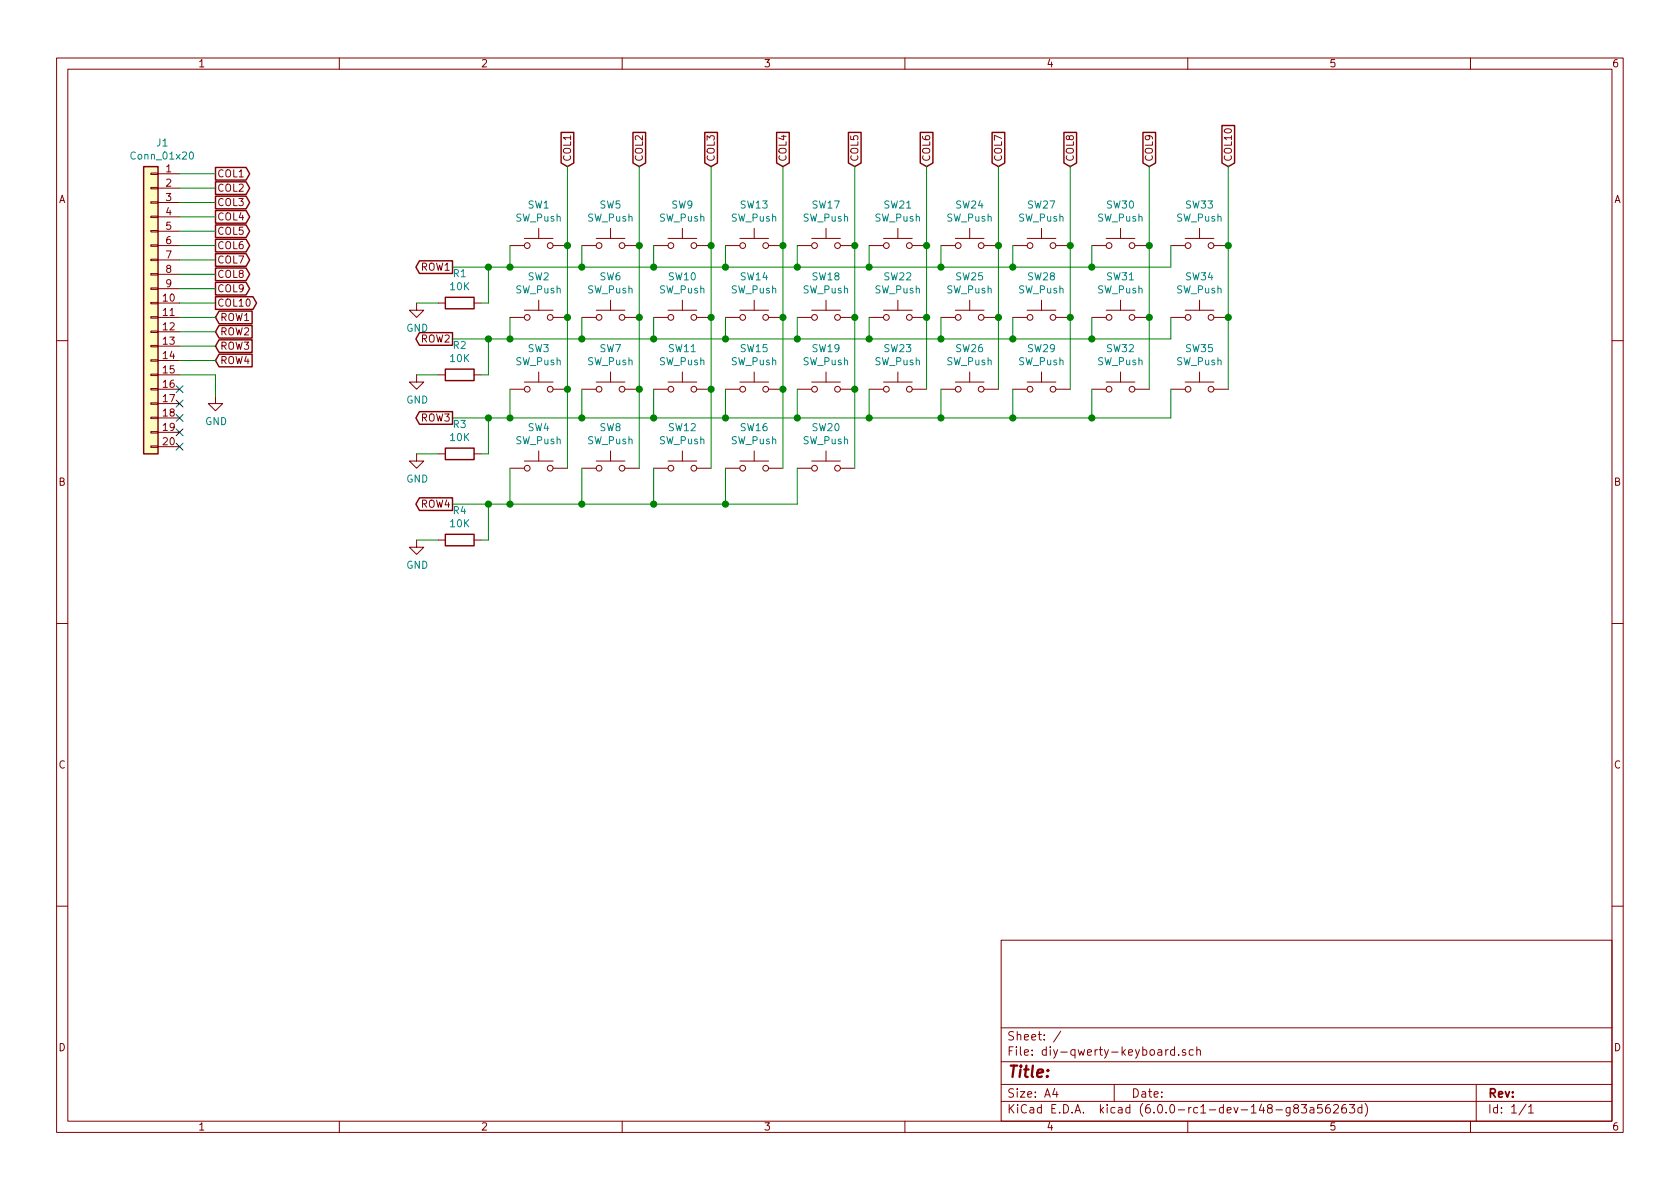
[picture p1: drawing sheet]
EESchema Schematic File Version 4
LIBS:blackberry-q10-keyboard-no-connector-cache
EELAYER 26 0
EELAYER END
$Descr A4 11693 8268
encoding utf-8
Sheet 1 1
Title ""
Date ""
Rev ""
Comp ""
Comment1 ""
Comment2 ""
Comment3 ""
Comment4 ""
$EndDescr
$Comp
L Switch:SW_Push SW1
U 1 1
P 3750 1700
F 0 "SW1" H 3750 1985 50  0000 C CNN
F 1 "SW_Push" H 3750 1894 50  0000 C CNN
F 2 "My_Library:Button_SMD_5mm_4pins" H 3750 1900 50  0001 C CNN
F 3 "" H 3750 1900 50  0001 C CNN
	1    3750 1700
	1    0    0    -1  
$EndComp
$Comp
L Switch:SW_Push SW5
U 1 1
P 4250 1700
F 0 "SW5" H 4250 1985 50  0000 C CNN
F 1 "SW_Push" H 4250 1894 50  0000 C CNN
F 2 "My_Library:Button_SMD_5mm_4pins" H 4250 1900 50  0001 C CNN
F 3 "" H 4250 1900 50  0001 C CNN
	1    4250 1700
	1    0    0    -1  
$EndComp
$Comp
L Switch:SW_Push SW9
U 1 1
P 4750 1700
F 0 "SW9" H 4750 1985 50  0000 C CNN
F 1 "SW_Push" H 4750 1894 50  0000 C CNN
F 2 "My_Library:Button_SMD_5mm_4pins" H 4750 1900 50  0001 C CNN
F 3 "" H 4750 1900 50  0001 C CNN
	1    4750 1700
	1    0    0    -1  
$EndComp
$Comp
L Switch:SW_Push SW13
U 1 1
P 5250 1700
F 0 "SW13" H 5250 1985 50  0000 C CNN
F 1 "SW_Push" H 5250 1894 50  0000 C CNN
F 2 "My_Library:Button_SMD_5mm_4pins" H 5250 1900 50  0001 C CNN
F 3 "" H 5250 1900 50  0001 C CNN
	1    5250 1700
	1    0    0    -1  
$EndComp
$Comp
L Switch:SW_Push SW17
U 1 1
P 5750 1700
F 0 "SW17" H 5750 1985 50  0000 C CNN
F 1 "SW_Push" H 5750 1894 50  0000 C CNN
F 2 "My_Library:Button_SMD_5mm_4pins" H 5750 1900 50  0001 C CNN
F 3 "" H 5750 1900 50  0001 C CNN
	1    5750 1700
	1    0    0    -1  
$EndComp
$Comp
L Switch:SW_Push SW21
U 1 1
P 6250 1700
F 0 "SW21" H 6250 1985 50  0000 C CNN
F 1 "SW_Push" H 6250 1894 50  0000 C CNN
F 2 "My_Library:Button_SMD_5mm_4pins" H 6250 1900 50  0001 C CNN
F 3 "" H 6250 1900 50  0001 C CNN
	1    6250 1700
	1    0    0    -1  
$EndComp
$Comp
L Switch:SW_Push SW24
U 1 1
P 6750 1700
F 0 "SW24" H 6750 1985 50  0000 C CNN
F 1 "SW_Push" H 6750 1894 50  0000 C CNN
F 2 "My_Library:Button_SMD_5mm_4pins" H 6750 1900 50  0001 C CNN
F 3 "" H 6750 1900 50  0001 C CNN
	1    6750 1700
	1    0    0    -1  
$EndComp
$Comp
L Switch:SW_Push SW27
U 1 1
P 7250 1700
F 0 "SW27" H 7250 1985 50  0000 C CNN
F 1 "SW_Push" H 7250 1894 50  0000 C CNN
F 2 "My_Library:Button_SMD_5mm_4pins" H 7250 1900 50  0001 C CNN
F 3 "" H 7250 1900 50  0001 C CNN
	1    7250 1700
	1    0    0    -1  
$EndComp
$Comp
L Switch:SW_Push SW30
U 1 1
P 7800 1700
F 0 "SW30" H 7800 1985 50  0000 C CNN
F 1 "SW_Push" H 7800 1894 50  0000 C CNN
F 2 "My_Library:Button_SMD_5mm_4pins" H 7800 1900 50  0001 C CNN
F 3 "" H 7800 1900 50  0001 C CNN
	1    7800 1700
	1    0    0    -1  
$EndComp
$Comp
L Switch:SW_Push SW33
U 1 1
P 8350 1700
F 0 "SW33" H 8350 1985 50  0000 C CNN
F 1 "SW_Push" H 8350 1894 50  0000 C CNN
F 2 "My_Library:Button_SMD_5mm_4pins" H 8350 1900 50  0001 C CNN
F 3 "" H 8350 1900 50  0001 C CNN
	1    8350 1700
	1    0    0    -1  
$EndComp
$Comp
L Switch:SW_Push SW2
U 1 1
P 3750 2200
F 0 "SW2" H 3750 2485 50  0000 C CNN
F 1 "SW_Push" H 3750 2394 50  0000 C CNN
F 2 "My_Library:Button_SMD_5mm_4pins" H 3750 2400 50  0001 C CNN
F 3 "" H 3750 2400 50  0001 C CNN
	1    3750 2200
	1    0    0    -1  
$EndComp
$Comp
L Switch:SW_Push SW6
U 1 1
P 4250 2200
F 0 "SW6" H 4250 2485 50  0000 C CNN
F 1 "SW_Push" H 4250 2394 50  0000 C CNN
F 2 "My_Library:Button_SMD_5mm_4pins" H 4250 2400 50  0001 C CNN
F 3 "" H 4250 2400 50  0001 C CNN
	1    4250 2200
	1    0    0    -1  
$EndComp
$Comp
L Switch:SW_Push SW10
U 1 1
P 4750 2200
F 0 "SW10" H 4750 2485 50  0000 C CNN
F 1 "SW_Push" H 4750 2394 50  0000 C CNN
F 2 "My_Library:Button_SMD_5mm_4pins" H 4750 2400 50  0001 C CNN
F 3 "" H 4750 2400 50  0001 C CNN
	1    4750 2200
	1    0    0    -1  
$EndComp
$Comp
L Switch:SW_Push SW14
U 1 1
P 5250 2200
F 0 "SW14" H 5250 2485 50  0000 C CNN
F 1 "SW_Push" H 5250 2394 50  0000 C CNN
F 2 "My_Library:Button_SMD_5mm_4pins" H 5250 2400 50  0001 C CNN
F 3 "" H 5250 2400 50  0001 C CNN
	1    5250 2200
	1    0    0    -1  
$EndComp
$Comp
L Switch:SW_Push SW18
U 1 1
P 5750 2200
F 0 "SW18" H 5750 2485 50  0000 C CNN
F 1 "SW_Push" H 5750 2394 50  0000 C CNN
F 2 "My_Library:Button_SMD_5mm_4pins" H 5750 2400 50  0001 C CNN
F 3 "" H 5750 2400 50  0001 C CNN
	1    5750 2200
	1    0    0    -1  
$EndComp
$Comp
L Switch:SW_Push SW22
U 1 1
P 6250 2200
F 0 "SW22" H 6250 2485 50  0000 C CNN
F 1 "SW_Push" H 6250 2394 50  0000 C CNN
F 2 "My_Library:Button_SMD_5mm_4pins" H 6250 2400 50  0001 C CNN
F 3 "" H 6250 2400 50  0001 C CNN
	1    6250 2200
	1    0    0    -1  
$EndComp
$Comp
L Switch:SW_Push SW25
U 1 1
P 6750 2200
F 0 "SW25" H 6750 2485 50  0000 C CNN
F 1 "SW_Push" H 6750 2394 50  0000 C CNN
F 2 "My_Library:Button_SMD_5mm_4pins" H 6750 2400 50  0001 C CNN
F 3 "" H 6750 2400 50  0001 C CNN
	1    6750 2200
	1    0    0    -1  
$EndComp
$Comp
L Switch:SW_Push SW28
U 1 1
P 7250 2200
F 0 "SW28" H 7250 2485 50  0000 C CNN
F 1 "SW_Push" H 7250 2394 50  0000 C CNN
F 2 "My_Library:Button_SMD_5mm_4pins" H 7250 2400 50  0001 C CNN
F 3 "" H 7250 2400 50  0001 C CNN
	1    7250 2200
	1    0    0    -1  
$EndComp
$Comp
L Switch:SW_Push SW31
U 1 1
P 7800 2200
F 0 "SW31" H 7800 2485 50  0000 C CNN
F 1 "SW_Push" H 7800 2394 50  0000 C CNN
F 2 "My_Library:Button_SMD_5mm_4pins" H 7800 2400 50  0001 C CNN
F 3 "" H 7800 2400 50  0001 C CNN
	1    7800 2200
	1    0    0    -1  
$EndComp
$Comp
L Switch:SW_Push SW34
U 1 1
P 8350 2200
F 0 "SW34" H 8350 2485 50  0000 C CNN
F 1 "SW_Push" H 8350 2394 50  0000 C CNN
F 2 "My_Library:Button_SMD_5mm_4pins" H 8350 2400 50  0001 C CNN
F 3 "" H 8350 2400 50  0001 C CNN
	1    8350 2200
	1    0    0    -1  
$EndComp
$Comp
L Switch:SW_Push SW3
U 1 1
P 3750 2700
F 0 "SW3" H 3750 2985 50  0000 C CNN
F 1 "SW_Push" H 3750 2894 50  0000 C CNN
F 2 "My_Library:Button_SMD_5mm_4pins" H 3750 2900 50  0001 C CNN
F 3 "" H 3750 2900 50  0001 C CNN
	1    3750 2700
	1    0    0    -1  
$EndComp
$Comp
L Switch:SW_Push SW7
U 1 1
P 4250 2700
F 0 "SW7" H 4250 2985 50  0000 C CNN
F 1 "SW_Push" H 4250 2894 50  0000 C CNN
F 2 "My_Library:Button_SMD_5mm_4pins" H 4250 2900 50  0001 C CNN
F 3 "" H 4250 2900 50  0001 C CNN
	1    4250 2700
	1    0    0    -1  
$EndComp
$Comp
L Switch:SW_Push SW11
U 1 1
P 4750 2700
F 0 "SW11" H 4750 2985 50  0000 C CNN
F 1 "SW_Push" H 4750 2894 50  0000 C CNN
F 2 "My_Library:Button_SMD_5mm_4pins" H 4750 2900 50  0001 C CNN
F 3 "" H 4750 2900 50  0001 C CNN
	1    4750 2700
	1    0    0    -1  
$EndComp
$Comp
L Switch:SW_Push SW15
U 1 1
P 5250 2700
F 0 "SW15" H 5250 2985 50  0000 C CNN
F 1 "SW_Push" H 5250 2894 50  0000 C CNN
F 2 "My_Library:Button_SMD_5mm_4pins" H 5250 2900 50  0001 C CNN
F 3 "" H 5250 2900 50  0001 C CNN
	1    5250 2700
	1    0    0    -1  
$EndComp
$Comp
L Switch:SW_Push SW19
U 1 1
P 5750 2700
F 0 "SW19" H 5750 2985 50  0000 C CNN
F 1 "SW_Push" H 5750 2894 50  0000 C CNN
F 2 "My_Library:Button_SMD_5mm_4pins" H 5750 2900 50  0001 C CNN
F 3 "" H 5750 2900 50  0001 C CNN
	1    5750 2700
	1    0    0    -1  
$EndComp
$Comp
L Switch:SW_Push SW23
U 1 1
P 6250 2700
F 0 "SW23" H 6250 2985 50  0000 C CNN
F 1 "SW_Push" H 6250 2894 50  0000 C CNN
F 2 "My_Library:Button_SMD_5mm_4pins" H 6250 2900 50  0001 C CNN
F 3 "" H 6250 2900 50  0001 C CNN
	1    6250 2700
	1    0    0    -1  
$EndComp
$Comp
L Switch:SW_Push SW26
U 1 1
P 6750 2700
F 0 "SW26" H 6750 2985 50  0000 C CNN
F 1 "SW_Push" H 6750 2894 50  0000 C CNN
F 2 "My_Library:Button_SMD_5mm_4pins" H 6750 2900 50  0001 C CNN
F 3 "" H 6750 2900 50  0001 C CNN
	1    6750 2700
	1    0    0    -1  
$EndComp
$Comp
L Switch:SW_Push SW29
U 1 1
P 7250 2700
F 0 "SW29" H 7250 2985 50  0000 C CNN
F 1 "SW_Push" H 7250 2894 50  0000 C CNN
F 2 "My_Library:Button_SMD_5mm_4pins" H 7250 2900 50  0001 C CNN
F 3 "" H 7250 2900 50  0001 C CNN
	1    7250 2700
	1    0    0    -1  
$EndComp
$Comp
L Switch:SW_Push SW32
U 1 1
P 7800 2700
F 0 "SW32" H 7800 2985 50  0000 C CNN
F 1 "SW_Push" H 7800 2894 50  0000 C CNN
F 2 "My_Library:Button_SMD_5mm_4pins" H 7800 2900 50  0001 C CNN
F 3 "" H 7800 2900 50  0001 C CNN
	1    7800 2700
	1    0    0    -1  
$EndComp
$Comp
L Switch:SW_Push SW35
U 1 1
P 8350 2700
F 0 "SW35" H 8350 2985 50  0000 C CNN
F 1 "SW_Push" H 8350 2894 50  0000 C CNN
F 2 "My_Library:Button_SMD_5mm_4pins" H 8350 2900 50  0001 C CNN
F 3 "" H 8350 2900 50  0001 C CNN
	1    8350 2700
	1    0    0    -1  
$EndComp
$Comp
L Switch:SW_Push SW4
U 1 1
P 3750 3250
F 0 "SW4" H 3750 3535 50  0000 C CNN
F 1 "SW_Push" H 3750 3444 50  0000 C CNN
F 2 "My_Library:Button_SMD_5mm_4pins" H 3750 3450 50  0001 C CNN
F 3 "" H 3750 3450 50  0001 C CNN
	1    3750 3250
	1    0    0    -1  
$EndComp
$Comp
L Switch:SW_Push SW8
U 1 1
P 4250 3250
F 0 "SW8" H 4250 3535 50  0000 C CNN
F 1 "SW_Push" H 4250 3444 50  0000 C CNN
F 2 "My_Library:Button_SMD_5mm_4pins" H 4250 3450 50  0001 C CNN
F 3 "" H 4250 3450 50  0001 C CNN
	1    4250 3250
	1    0    0    -1  
$EndComp
$Comp
L Switch:SW_Push SW12
U 1 1
P 4750 3250
F 0 "SW12" H 4750 3535 50  0000 C CNN
F 1 "SW_Push" H 4750 3444 50  0000 C CNN
F 2 "My_Library:Button_SMD_5mm_4pins" H 4750 3450 50  0001 C CNN
F 3 "" H 4750 3450 50  0001 C CNN
	1    4750 3250
	1    0    0    -1  
$EndComp
$Comp
L Switch:SW_Push SW16
U 1 1
P 5250 3250
F 0 "SW16" H 5250 3535 50  0000 C CNN
F 1 "SW_Push" H 5250 3444 50  0000 C CNN
F 2 "My_Library:Button_SMD_5mm_4pins" H 5250 3450 50  0001 C CNN
F 3 "" H 5250 3450 50  0001 C CNN
	1    5250 3250
	1    0    0    -1  
$EndComp
$Comp
L Switch:SW_Push SW20
U 1 1
P 5750 3250
F 0 "SW20" H 5750 3535 50  0000 C CNN
F 1 "SW_Push" H 5750 3444 50  0000 C CNN
F 2 "My_Library:Button_SMD_5mm_4pins" H 5750 3450 50  0001 C CNN
F 3 "" H 5750 3450 50  0001 C CNN
	1    5750 3250
	1    0    0    -1  
$EndComp
Wire Wire Line
	8150 1850 8150 1700
Wire Wire Line
	8150 2350 8150 2200
Wire Wire Line
	8150 2900 8150 2700
Wire Wire Line
	5550 3500 5550 3250
Wire Wire Line
	3950 3250 3950 2700
Wire Wire Line
	3950 2200 3950 2700
Connection ~ 3950 2700
Wire Wire Line
	3950 2200 3950 1700
Connection ~ 3950 2200
Wire Wire Line
	7600 1850 7600 1700
Connection ~ 7600 1850
Wire Wire Line
	7600 1850 8150 1850
Wire Wire Line
	7050 1700 7050 1850
Connection ~ 7050 1850
Wire Wire Line
	7050 1850 7600 1850
Wire Wire Line
	6550 1850 6550 1700
Connection ~ 6550 1850
Wire Wire Line
	6550 1850 7050 1850
Wire Wire Line
	6050 1700 6050 1850
Connection ~ 6050 1850
Wire Wire Line
	6050 1850 6550 1850
Wire Wire Line
	5550 1850 5550 1700
Connection ~ 5550 1850
Wire Wire Line
	5550 1850 6050 1850
Wire Wire Line
	5050 1700 5050 1850
Connection ~ 5050 1850
Wire Wire Line
	5050 1850 5550 1850
Wire Wire Line
	4550 1850 4550 1700
Connection ~ 4550 1850
Wire Wire Line
	4550 1850 5050 1850
Wire Wire Line
	4050 1700 4050 1850
Connection ~ 4050 1850
Wire Wire Line
	4050 1850 4550 1850
Wire Wire Line
	3550 1850 3550 1700
Connection ~ 3550 1850
Wire Wire Line
	3550 1850 4050 1850
Wire Wire Line
	7600 2200 7600 2350
Connection ~ 7600 2350
Wire Wire Line
	7600 2350 8150 2350
Wire Wire Line
	7050 2350 7050 2200
Connection ~ 7050 2350
Wire Wire Line
	7050 2350 7600 2350
Wire Wire Line
	6550 2200 6550 2350
Connection ~ 6550 2350
Wire Wire Line
	6550 2350 7050 2350
Wire Wire Line
	6050 2350 6050 2200
Connection ~ 6050 2350
Wire Wire Line
	6050 2350 6550 2350
Wire Wire Line
	5550 2200 5550 2350
Connection ~ 5550 2350
Wire Wire Line
	5550 2350 6050 2350
Wire Wire Line
	5050 2350 5050 2200
Connection ~ 5050 2350
Wire Wire Line
	5050 2350 5550 2350
Wire Wire Line
	4550 2200 4550 2350
Connection ~ 4550 2350
Wire Wire Line
	4550 2350 5050 2350
Wire Wire Line
	4050 2350 4050 2200
Connection ~ 4050 2350
Wire Wire Line
	4050 2350 4550 2350
Wire Wire Line
	3550 2200 3550 2350
Connection ~ 3550 2350
Wire Wire Line
	3550 2350 4050 2350
Wire Wire Line
	3550 2700 3550 2900
Connection ~ 3550 2900
Wire Wire Line
	3550 2900 4050 2900
Wire Wire Line
	4050 2900 4050 2700
Connection ~ 4050 2900
Wire Wire Line
	4050 2900 4550 2900
Wire Wire Line
	4550 2700 4550 2900
Connection ~ 4550 2900
Wire Wire Line
	4550 2900 5050 2900
Wire Wire Line
	5050 2700 5050 2900
Connection ~ 5050 2900
Wire Wire Line
	5050 2900 5550 2900
Wire Wire Line
	5550 2700 5550 2900
Connection ~ 5550 2900
Wire Wire Line
	5550 2900 6050 2900
Wire Wire Line
	6050 2900 6050 2700
Connection ~ 6050 2900
Wire Wire Line
	6050 2900 6550 2900
Wire Wire Line
	6550 2700 6550 2900
Connection ~ 6550 2900
Wire Wire Line
	6550 2900 7050 2900
Wire Wire Line
	7050 2900 7050 2700
Connection ~ 7050 2900
Wire Wire Line
	7050 2900 7600 2900
Wire Wire Line
	7600 2700 7600 2900
Connection ~ 7600 2900
Wire Wire Line
	7600 2900 8150 2900
Wire Wire Line
	3550 3250 3550 3500
Connection ~ 3550 3500
Wire Wire Line
	3550 3500 4050 3500
Wire Wire Line
	4050 3500 4050 3250
Connection ~ 4050 3500
Wire Wire Line
	4050 3500 4550 3500
Wire Wire Line
	4550 3250 4550 3500
Connection ~ 4550 3500
Wire Wire Line
	4550 3500 5050 3500
Wire Wire Line
	5050 3500 5050 3250
Connection ~ 5050 3500
Wire Wire Line
	5050 3500 5550 3500
Wire Wire Line
	4450 3250 4450 2700
Wire Wire Line
	4450 2700 4450 2200
Connection ~ 4450 2700
Wire Wire Line
	4450 2200 4450 1700
Connection ~ 4450 2200
Wire Wire Line
	4950 3250 4950 2700
Wire Wire Line
	4950 2700 4950 2200
Connection ~ 4950 2700
Wire Wire Line
	4950 2200 4950 1700
Connection ~ 4950 2200
Wire Wire Line
	5450 3250 5450 2700
Wire Wire Line
	5450 2700 5450 2200
Connection ~ 5450 2700
Connection ~ 5450 2200
Wire Wire Line
	5950 3250 5950 2700
Wire Wire Line
	5950 2700 5950 2200
Connection ~ 5950 2700
Wire Wire Line
	5950 2200 5950 1700
Connection ~ 5950 2200
Wire Wire Line
	6450 2700 6450 2200
Wire Wire Line
	6450 2200 6450 1700
Connection ~ 6450 2200
Wire Wire Line
	6950 2700 6950 2200
Wire Wire Line
	6950 2200 6950 1700
Connection ~ 6950 2200
Wire Wire Line
	7450 2700 7450 2200
Wire Wire Line
	7450 2200 7450 1700
Connection ~ 7450 2200
Wire Wire Line
	8000 2700 8000 2200
Wire Wire Line
	8000 2200 8000 1700
Connection ~ 8000 2200
Wire Wire Line
	8550 2700 8550 2200
Wire Wire Line
	8550 2200 8550 1700
Connection ~ 8550 2200
Text GLabel 3150 1850 0    50   Output ~ 0
ROW1
Text GLabel 3150 2350 0    50   Output ~ 0
ROW2
Text GLabel 3150 2900 0    50   Output ~ 0
ROW3
Text GLabel 3150 3500 0    50   Output ~ 0
ROW4
Wire Wire Line
	3150 1850 3400 1850
Wire Wire Line
	3150 2350 3400 2350
Wire Wire Line
	3150 2900 3400 2900
Wire Wire Line
	3150 3500 3400 3500
Wire Wire Line
	5450 2200 5450 1700
$Comp
L Connector:Conn_01x20 J1
U 1 1
P 1050 2100
F 0 "J1" H 970 3217 50  0000 C CNN
F 1 "Conn_01x20" H 970 3126 50  0000 C CNN
F 2 "My_Library:Connector_SMD_1x20_P1.0mm" H 1050 2100 50  0001 C CNN
F 3 "~" H 1050 2100 50  0001 C CNN
	1    1050 2100
	-1   0    0    -1  
$EndComp
Text GLabel 3950 1150 1    50   Input ~ 0
COL1
Text GLabel 4450 1150 1    50   Input ~ 0
COL2
Text GLabel 4950 1150 1    50   Input ~ 0
COL3
Text GLabel 5450 1150 1    50   Input ~ 0
COL4
Text GLabel 5950 1150 1    50   Input ~ 0
COL5
Text GLabel 6450 1150 1    50   Input ~ 0
COL6
Text GLabel 6950 1150 1    50   Input ~ 0
COL7
Text GLabel 7450 1150 1    50   Input ~ 0
COL8
Text GLabel 8000 1150 1    50   Input ~ 0
COL9
Text GLabel 8550 1150 1    50   Input ~ 0
COL10
Wire Wire Line
	3950 1700 3950 1150
Connection ~ 3950 1700
Wire Wire Line
	4450 1150 4450 1700
Connection ~ 4450 1700
Wire Wire Line
	4950 1700 4950 1150
Connection ~ 4950 1700
Wire Wire Line
	5450 1150 5450 1700
Connection ~ 5450 1700
Wire Wire Line
	5950 1700 5950 1150
Connection ~ 5950 1700
Wire Wire Line
	6450 1150 6450 1700
Connection ~ 6450 1700
Wire Wire Line
	6950 1700 6950 1150
Connection ~ 6950 1700
Wire Wire Line
	7450 1150 7450 1700
Connection ~ 7450 1700
Wire Wire Line
	8000 1700 8000 1150
Connection ~ 8000 1700
Wire Wire Line
	8550 1150 8550 1700
Connection ~ 8550 1700
Text GLabel 1500 1200 2    50   Output ~ 0
COL1
Text GLabel 1500 1300 2    50   Output ~ 0
COL2
Text GLabel 1500 1400 2    50   Output ~ 0
COL3
Text GLabel 1500 1500 2    50   Output ~ 0
COL4
Text GLabel 1500 1600 2    50   Output ~ 0
COL5
Text GLabel 1500 1700 2    50   Output ~ 0
COL6
Text GLabel 1500 1800 2    50   Output ~ 0
COL7
Text GLabel 1500 1900 2    50   Output ~ 0
COL8
Text GLabel 1500 2000 2    50   Output ~ 0
COL9
Text GLabel 1500 2100 2    50   Output ~ 0
COL10
Text GLabel 1500 2200 2    50   Input ~ 0
ROW1
Text GLabel 1500 2300 2    50   Input ~ 0
ROW2
Text GLabel 1500 2400 2    50   Input ~ 0
ROW3
Text GLabel 1500 2500 2    50   Input ~ 0
ROW4
Wire Wire Line
	1250 1200 1500 1200
Wire Wire Line
	1500 1300 1250 1300
Wire Wire Line
	1250 1400 1500 1400
Wire Wire Line
	1500 1500 1250 1500
Wire Wire Line
	1250 1600 1500 1600
Wire Wire Line
	1500 1700 1250 1700
Wire Wire Line
	1250 1800 1500 1800
Wire Wire Line
	1500 1900 1250 1900
Wire Wire Line
	1250 2000 1500 2000
Wire Wire Line
	1500 2100 1250 2100
Wire Wire Line
	1250 2200 1500 2200
Wire Wire Line
	1500 2300 1250 2300
Wire Wire Line
	1250 2400 1500 2400
Wire Wire Line
	1500 2500 1250 2500
NoConn ~ 1250 2700
NoConn ~ 1250 2800
NoConn ~ 1250 2900
NoConn ~ 1250 3000
NoConn ~ 1250 3100
$Comp
L power:GND #PWR0101
U 1 1
P 1500 2750
F 0 "#PWR0101" H 1500 2500 50  0001 C CNN
F 1 "GND" H 1505 2577 50  0000 C CNN
F 2 "" H 1500 2750 50  0001 C CNN
F 3 "" H 1500 2750 50  0001 C CNN
	1    1500 2750
	1    0    0    -1  
$EndComp
Wire Wire Line
	1250 2600 1500 2600
Wire Wire Line
	1500 2600 1500 2750
$Comp
L device:R R1
U 1 1
P 3200 2100
F 0 "R1" V 2993 2100 50  0000 C CNN
F 1 "10K" V 3084 2100 50  0000 C CNN
F 2 "Resistors_SMD:R_0805_HandSoldering" V 3130 2100 50  0001 C CNN
F 3 "" H 3200 2100 50  0001 C CNN
	1    3200 2100
	0    1    1    0   
$EndComp
$Comp
L power:GND #PWR0102
U 1 1
P 2900 2100
F 0 "#PWR0102" H 2900 1850 50  0001 C CNN
F 1 "GND" H 2905 1927 50  0000 C CNN
F 2 "" H 2900 2100 50  0001 C CNN
F 3 "" H 2900 2100 50  0001 C CNN
	1    2900 2100
	1    0    0    -1  
$EndComp
Wire Wire Line
	2900 2100 3050 2100
Wire Wire Line
	3350 2100 3400 2100
Wire Wire Line
	3400 2100 3400 1850
Connection ~ 3400 1850
Wire Wire Line
	3400 1850 3550 1850
$Comp
L device:R R2
U 1 1
P 3200 2600
F 0 "R2" V 2993 2600 50  0000 C CNN
F 1 "10K" V 3084 2600 50  0000 C CNN
F 2 "Resistors_SMD:R_0805_HandSoldering" V 3130 2600 50  0001 C CNN
F 3 "" H 3200 2600 50  0001 C CNN
	1    3200 2600
	0    1    1    0   
$EndComp
$Comp
L power:GND #PWR0103
U 1 1
P 2900 2600
F 0 "#PWR0103" H 2900 2350 50  0001 C CNN
F 1 "GND" H 2905 2427 50  0000 C CNN
F 2 "" H 2900 2600 50  0001 C CNN
F 3 "" H 2900 2600 50  0001 C CNN
	1    2900 2600
	1    0    0    -1  
$EndComp
Wire Wire Line
	2900 2600 3050 2600
Wire Wire Line
	3350 2600 3400 2600
Wire Wire Line
	3400 2600 3400 2350
Connection ~ 3400 2350
Wire Wire Line
	3400 2350 3550 2350
$Comp
L device:R R3
U 1 1
P 3200 3150
F 0 "R3" V 2993 3150 50  0000 C CNN
F 1 "10K" V 3084 3150 50  0000 C CNN
F 2 "Resistors_SMD:R_0805_HandSoldering" V 3130 3150 50  0001 C CNN
F 3 "" H 3200 3150 50  0001 C CNN
	1    3200 3150
	0    1    1    0   
$EndComp
$Comp
L power:GND #PWR0104
U 1 1
P 2900 3150
F 0 "#PWR0104" H 2900 2900 50  0001 C CNN
F 1 "GND" H 2905 2977 50  0000 C CNN
F 2 "" H 2900 3150 50  0001 C CNN
F 3 "" H 2900 3150 50  0001 C CNN
	1    2900 3150
	1    0    0    -1  
$EndComp
Wire Wire Line
	2900 3150 3050 3150
Wire Wire Line
	3350 3150 3400 3150
Wire Wire Line
	3400 3150 3400 2900
Connection ~ 3400 2900
Wire Wire Line
	3400 2900 3550 2900
$Comp
L device:R R4
U 1 1
P 3200 3750
F 0 "R4" V 2993 3750 50  0000 C CNN
F 1 "10K" V 3084 3750 50  0000 C CNN
F 2 "Resistors_SMD:R_0805_HandSoldering" V 3130 3750 50  0001 C CNN
F 3 "" H 3200 3750 50  0001 C CNN
	1    3200 3750
	0    1    1    0   
$EndComp
$Comp
L power:GND #PWR0105
U 1 1
P 2900 3750
F 0 "#PWR0105" H 2900 3500 50  0001 C CNN
F 1 "GND" H 2905 3577 50  0000 C CNN
F 2 "" H 2900 3750 50  0001 C CNN
F 3 "" H 2900 3750 50  0001 C CNN
	1    2900 3750
	1    0    0    -1  
$EndComp
Wire Wire Line
	2900 3750 3050 3750
Wire Wire Line
	3350 3750 3400 3750
Wire Wire Line
	3400 3750 3400 3500
Connection ~ 3400 3500
Wire Wire Line
	3400 3500 3550 3500
$EndSCHEMATC
